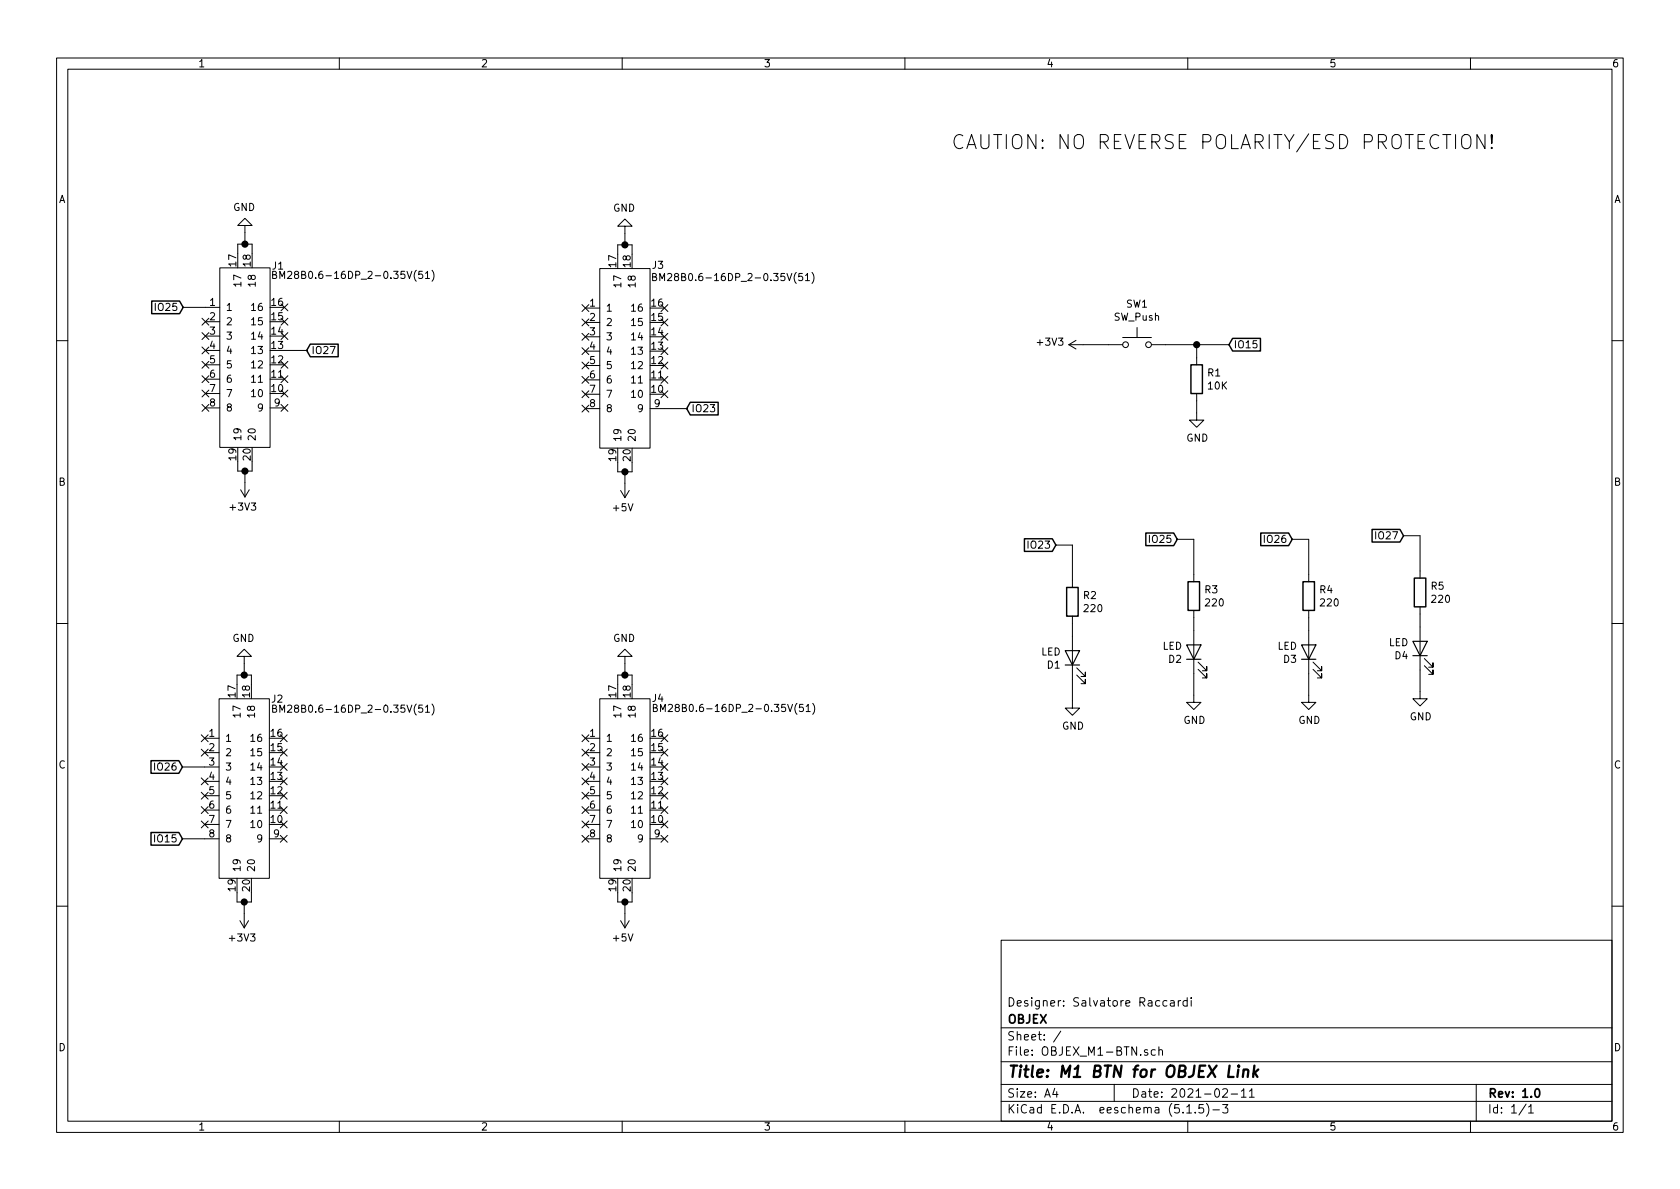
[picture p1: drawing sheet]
EESchema Schematic File Version 4
EELAYER 30 0
EELAYER END
$Descr A4 11693 8268
encoding utf-8
Sheet 1 1
Title "M1 BTN for OBJEX Link"
Date "2021-02-11"
Rev "1.0"
Comp "OBJEX"
Comment1 "Designer: Salvatore Raccardi"
Comment2 ""
Comment3 ""
Comment4 ""
$EndDescr
$Comp
L HiroseConnectors:BM28B0.6-16DP_2-0.35V(51) J1
U 1 1
P 1680 1355
F 0 "J1" H 1935 870 50  0000 C CNN
F 1 "BM28B0.6-16DP_2-0.35V(51)" H 2460 805 50  0000 C CNN
F 2 "Connector_Hirose:BM28B0.6-16DP-2-0.35V(51)" H 1680 1355 50  0001 C CNN
F 3 "" H 1680 1355 50  0001 C CNN
	1    1680 1355
	1    0    0    -1  
$EndComp
$Comp
L HiroseConnectors:BM28B0.6-16DP_2-0.35V(51) J3
U 1 1
P 4325 1360
F 0 "J3" H 4580 885 50  0000 C CNN
F 1 "BM28B0.6-16DP_2-0.35V(51)" H 5105 800 50  0000 C CNN
F 2 "Connector_Hirose:BM28B0.6-16DP-2-0.35V(51)" H 4325 1360 50  0001 C CNN
F 3 "" H 4325 1360 50  0001 C CNN
	1    4325 1360
	1    0    0    -1  
$EndComp
$Comp
L HiroseConnectors:BM28B0.6-16DP_2-0.35V(51) J2
U 1 1
P 1675 4355
F 0 "J2" H 1930 3855 50  0000 C CNN
F 1 "BM28B0.6-16DP_2-0.35V(51)" H 2460 3785 50  0000 C CNN
F 2 "Connector_Hirose:BM28B0.6-16DP-2-0.35V(51)" H 1675 4355 50  0001 C CNN
F 3 "" H 1675 4355 50  0001 C CNN
	1    1675 4355
	1    0    0    -1  
$EndComp
$Comp
L HiroseConnectors:BM28B0.6-16DP_2-0.35V(51) J4
U 1 1
P 4325 4355
F 0 "J4" H 4580 3860 50  0000 C CNN
F 1 "BM28B0.6-16DP_2-0.35V(51)" H 5110 3790 50  0000 C CNN
F 2 "Connector_Hirose:BM28B0.6-16DP-2-0.35V(51)" H 4325 4355 50  0001 C CNN
F 3 "" H 4325 4355 50  0001 C CNN
	1    4325 4355
	1    0    0    -1  
$EndComp
Wire Wire Line
	1655 1755 1655 1690
Wire Wire Line
	1655 1690 1705 1690
Wire Wire Line
	1755 1690 1755 1755
Wire Wire Line
	1705 1690 1705 1610
Connection ~ 1705 1690
Wire Wire Line
	1705 1690 1755 1690
$Comp
L power:GND #PWR0101
U 1 1
P 1705 1610
F 0 "#PWR0101" H 1705 1360 50  0001 C CNN
F 1 "GND" H 1710 1437 50  0000 C CNN
F 2 "" H 1705 1610 50  0001 C CNN
F 3 "" H 1705 1610 50  0001 C CNN
	1    1705 1610
	-1   0    0    1   
$EndComp
Wire Wire Line
	1755 3205 1755 3270
Wire Wire Line
	1755 3270 1705 3270
Wire Wire Line
	1655 3270 1655 3205
Wire Wire Line
	1705 3270 1705 3350
Connection ~ 1705 3270
Wire Wire Line
	1705 3270 1655 3270
$Comp
L power:+3V3 #PWR0102
U 1 1
P 1705 3350
F 0 "#PWR0102" H 1705 3200 50  0001 C CNN
F 1 "+3V3" H 1720 3523 50  0000 C CNN
F 2 "" H 1705 3350 50  0001 C CNN
F 3 "" H 1705 3350 50  0001 C CNN
	1    1705 3350
	-1   0    0    1   
$EndComp
Wire Wire Line
	1650 4755 1650 4690
Wire Wire Line
	1650 4690 1700 4690
Wire Wire Line
	1750 4690 1750 4755
Wire Wire Line
	1700 4690 1700 4610
Connection ~ 1700 4690
Wire Wire Line
	1700 4690 1750 4690
$Comp
L power:GND #PWR0103
U 1 1
P 1700 4610
F 0 "#PWR0103" H 1700 4360 50  0001 C CNN
F 1 "GND" H 1705 4437 50  0000 C CNN
F 2 "" H 1700 4610 50  0001 C CNN
F 3 "" H 1700 4610 50  0001 C CNN
	1    1700 4610
	-1   0    0    1   
$EndComp
Wire Wire Line
	1750 6205 1750 6270
Wire Wire Line
	1750 6270 1700 6270
Wire Wire Line
	1650 6270 1650 6205
Wire Wire Line
	1700 6270 1700 6350
Connection ~ 1700 6270
Wire Wire Line
	1700 6270 1650 6270
$Comp
L power:+3V3 #PWR0104
U 1 1
P 1700 6350
F 0 "#PWR0104" H 1700 6200 50  0001 C CNN
F 1 "+3V3" H 1715 6523 50  0000 C CNN
F 2 "" H 1700 6350 50  0001 C CNN
F 3 "" H 1700 6350 50  0001 C CNN
	1    1700 6350
	-1   0    0    1   
$EndComp
Wire Wire Line
	4300 4755 4300 4690
Wire Wire Line
	4300 4690 4350 4690
Wire Wire Line
	4400 4690 4400 4755
Wire Wire Line
	4350 4690 4350 4610
Connection ~ 4350 4690
Wire Wire Line
	4350 4690 4400 4690
$Comp
L power:GND #PWR0105
U 1 1
P 4350 4610
F 0 "#PWR0105" H 4350 4360 50  0001 C CNN
F 1 "GND" H 4355 4437 50  0000 C CNN
F 2 "" H 4350 4610 50  0001 C CNN
F 3 "" H 4350 4610 50  0001 C CNN
	1    4350 4610
	-1   0    0    1   
$EndComp
Wire Wire Line
	4300 1760 4300 1695
Wire Wire Line
	4300 1695 4350 1695
Wire Wire Line
	4400 1695 4400 1760
Wire Wire Line
	4350 1695 4350 1615
Connection ~ 4350 1695
Wire Wire Line
	4350 1695 4400 1695
$Comp
L power:GND #PWR0106
U 1 1
P 4350 1615
F 0 "#PWR0106" H 4350 1365 50  0001 C CNN
F 1 "GND" H 4355 1442 50  0000 C CNN
F 2 "" H 4350 1615 50  0001 C CNN
F 3 "" H 4350 1615 50  0001 C CNN
	1    4350 1615
	-1   0    0    1   
$EndComp
Wire Wire Line
	4400 3210 4400 3275
Wire Wire Line
	4400 3275 4350 3275
Wire Wire Line
	4300 3275 4300 3210
Wire Wire Line
	4350 3275 4350 3355
Connection ~ 4350 3275
Wire Wire Line
	4350 3275 4300 3275
$Comp
L power:+5V #PWR0107
U 1 1
P 4350 3355
F 0 "#PWR0107" H 4350 3205 50  0001 C CNN
F 1 "+5V" H 4365 3528 50  0000 C CNN
F 2 "" H 4350 3355 50  0001 C CNN
F 3 "" H 4350 3355 50  0001 C CNN
	1    4350 3355
	-1   0    0    1   
$EndComp
Wire Wire Line
	4400 6205 4400 6270
Wire Wire Line
	4400 6270 4350 6270
Wire Wire Line
	4300 6270 4300 6205
Wire Wire Line
	4350 6270 4350 6350
Connection ~ 4350 6270
Wire Wire Line
	4350 6270 4300 6270
$Comp
L power:+5V #PWR0108
U 1 1
P 4350 6350
F 0 "#PWR0108" H 4350 6200 50  0001 C CNN
F 1 "+5V" H 4365 6523 50  0000 C CNN
F 2 "" H 4350 6350 50  0001 C CNN
F 3 "" H 4350 6350 50  0001 C CNN
	1    4350 6350
	-1   0    0    1   
$EndComp
$Comp
L Switch:SW_Push SW1
U 1 1
P 7915 2390
F 0 "SW1" H 7915 2675 50  0000 C CNN
F 1 "SW_Push" H 7915 2584 50  0000 C CNN
F 2 "Button_Switch_SMD:SW_Push_1P1T_NO_CK_PTS125Sx43PSMTR" H 7915 2590 50  0001 C CNN
F 3 "~" H 7915 2590 50  0001 C CNN
	1    7915 2390
	1    0    0    -1  
$EndComp
Wire Wire Line
	7715 2390 7540 2390
$Comp
L power:+3V3 #PWR0109
U 1 1
P 7540 2390
F 0 "#PWR0109" H 7540 2240 50  0001 C CNN
F 1 "+3V3" V 7555 2518 50  0000 L CNN
F 2 "" H 7540 2390 50  0001 C CNN
F 3 "" H 7540 2390 50  0001 C CNN
	1    7540 2390
	0    -1   -1   0   
$EndComp
Wire Wire Line
	8115 2390 8330 2390
Wire Wire Line
	8330 2390 8330 2480
$Comp
L power:GND #PWR0110
U 1 1
P 8330 2865
F 0 "#PWR0110" H 8330 2615 50  0001 C CNN
F 1 "GND" H 8335 2692 50  0000 C CNN
F 2 "" H 8330 2865 50  0001 C CNN
F 3 "" H 8330 2865 50  0001 C CNN
	1    8330 2865
	1    0    0    -1  
$EndComp
$Comp
L Device:R R1
U 1 1
P 8330 2630
F 0 "R1" H 8400 2676 50  0000 L CNN
F 1 "10K" H 8400 2585 50  0000 L CNN
F 2 "Resistor_SMD:R_0603_1608Metric" V 8260 2630 50  0001 C CNN
F 3 "~" H 8330 2630 50  0001 C CNN
	1    8330 2630
	1    0    0    -1  
$EndComp
Wire Wire Line
	8330 2780 8330 2865
Wire Wire Line
	8330 2390 8555 2390
Connection ~ 8330 2390
Text GLabel 8555 2390 2    50   Input ~ 0
IO15
Text Notes 6620 1040 0    98   ~ 0
CAUTION: NO REVERSE POLARITY/ESD PROTECTION!
Wire Wire Line
	4780 2835 4625 2835
Text GLabel 4780 2835 2    50   Input ~ 0
IO23
Text GLabel 7350 3785 0    50   Input ~ 0
IO23
Wire Wire Line
	1430 2130 1275 2130
Text GLabel 1275 2130 0    50   Input ~ 0
IO25
Wire Wire Line
	2135 2430 1980 2430
Text GLabel 2135 2430 2    50   Input ~ 0
IO27
Wire Wire Line
	1425 5830 1270 5830
Text GLabel 1270 5830 0    50   Input ~ 0
IO15
Wire Wire Line
	1425 5330 1270 5330
Text GLabel 1270 5330 0    50   Input ~ 0
IO26
NoConn ~ 1430 2330
NoConn ~ 1430 2530
NoConn ~ 1430 2730
NoConn ~ 1980 2630
NoConn ~ 1980 2230
NoConn ~ 4075 2335
NoConn ~ 4075 2535
NoConn ~ 4075 2735
NoConn ~ 4625 2635
NoConn ~ 4625 2435
NoConn ~ 4625 2235
NoConn ~ 4625 5230
NoConn ~ 4625 5430
NoConn ~ 4625 5630
NoConn ~ 4625 5830
NoConn ~ 4075 5730
NoConn ~ 4075 5530
NoConn ~ 4075 5330
NoConn ~ 1975 5630
NoConn ~ 1975 5430
NoConn ~ 1975 5230
NoConn ~ 1425 5730
NoConn ~ 1425 5530
$Comp
L Device:LED D1
U 1 1
P 7465 4570
F 0 "D1" V 7412 4648 50  0000 L CNN
F 1 "LED" V 7503 4648 50  0000 L CNN
F 2 "LED_SMD:LED_0603_1608Metric" H 7465 4570 50  0001 C CNN
F 3 "~" H 7465 4570 50  0001 C CNN
	1    7465 4570
	0    -1   -1   0   
$EndComp
Wire Wire Line
	7465 4720 7465 4870
$Comp
L power:GND #PWR0111
U 1 1
P 7465 4870
F 0 "#PWR0111" H 7465 4620 50  0001 C CNN
F 1 "GND" H 7470 4697 50  0000 C CNN
F 2 "" H 7465 4870 50  0001 C CNN
F 3 "" H 7465 4870 50  0001 C CNN
	1    7465 4870
	1    0    0    -1  
$EndComp
$Comp
L Device:R R2
U 1 1
P 7465 4180
F 0 "R2" H 7535 4226 50  0000 L CNN
F 1 "220" H 7535 4135 50  0000 L CNN
F 2 "Resistor_SMD:R_0603_1608Metric" V 7395 4180 50  0001 C CNN
F 3 "~" H 7465 4180 50  0001 C CNN
	1    7465 4180
	1    0    0    -1  
$EndComp
Wire Wire Line
	7465 4420 7465 4330
Wire Wire Line
	7465 4030 7465 3785
Wire Wire Line
	7465 3785 7350 3785
Text GLabel 8195 3745 0    50   Input ~ 0
IO25
$Comp
L Device:LED D2
U 1 1
P 8310 4530
F 0 "D2" V 8257 4608 50  0000 L CNN
F 1 "LED" V 8348 4608 50  0000 L CNN
F 2 "LED_SMD:LED_0603_1608Metric" H 8310 4530 50  0001 C CNN
F 3 "~" H 8310 4530 50  0001 C CNN
	1    8310 4530
	0    -1   -1   0   
$EndComp
Wire Wire Line
	8310 4680 8310 4830
$Comp
L power:GND #PWR0112
U 1 1
P 8310 4830
F 0 "#PWR0112" H 8310 4580 50  0001 C CNN
F 1 "GND" H 8315 4657 50  0000 C CNN
F 2 "" H 8310 4830 50  0001 C CNN
F 3 "" H 8310 4830 50  0001 C CNN
	1    8310 4830
	1    0    0    -1  
$EndComp
$Comp
L Device:R R3
U 1 1
P 8310 4140
F 0 "R3" H 8380 4186 50  0000 L CNN
F 1 "220" H 8380 4095 50  0000 L CNN
F 2 "Resistor_SMD:R_0603_1608Metric" V 8240 4140 50  0001 C CNN
F 3 "~" H 8310 4140 50  0001 C CNN
	1    8310 4140
	1    0    0    -1  
$EndComp
Wire Wire Line
	8310 4380 8310 4290
Wire Wire Line
	8310 3990 8310 3745
Wire Wire Line
	8310 3745 8195 3745
Text GLabel 8995 3745 0    50   Input ~ 0
IO26
$Comp
L Device:LED D3
U 1 1
P 9110 4530
F 0 "D3" V 9057 4608 50  0000 L CNN
F 1 "LED" V 9148 4608 50  0000 L CNN
F 2 "LED_SMD:LED_0603_1608Metric" H 9110 4530 50  0001 C CNN
F 3 "~" H 9110 4530 50  0001 C CNN
	1    9110 4530
	0    -1   -1   0   
$EndComp
Wire Wire Line
	9110 4680 9110 4830
$Comp
L power:GND #PWR0113
U 1 1
P 9110 4830
F 0 "#PWR0113" H 9110 4580 50  0001 C CNN
F 1 "GND" H 9115 4657 50  0000 C CNN
F 2 "" H 9110 4830 50  0001 C CNN
F 3 "" H 9110 4830 50  0001 C CNN
	1    9110 4830
	1    0    0    -1  
$EndComp
$Comp
L Device:R R4
U 1 1
P 9110 4140
F 0 "R4" H 9180 4186 50  0000 L CNN
F 1 "220" H 9180 4095 50  0000 L CNN
F 2 "Resistor_SMD:R_0603_1608Metric" V 9040 4140 50  0001 C CNN
F 3 "~" H 9110 4140 50  0001 C CNN
	1    9110 4140
	1    0    0    -1  
$EndComp
Wire Wire Line
	9110 4380 9110 4290
Wire Wire Line
	9110 3990 9110 3745
Wire Wire Line
	9110 3745 8995 3745
Text GLabel 9770 3720 0    50   Input ~ 0
IO27
$Comp
L Device:LED D4
U 1 1
P 9885 4505
F 0 "D4" V 9832 4583 50  0000 L CNN
F 1 "LED" V 9923 4583 50  0000 L CNN
F 2 "LED_SMD:LED_0603_1608Metric" H 9885 4505 50  0001 C CNN
F 3 "~" H 9885 4505 50  0001 C CNN
	1    9885 4505
	0    -1   -1   0   
$EndComp
Wire Wire Line
	9885 4655 9885 4805
$Comp
L power:GND #PWR0114
U 1 1
P 9885 4805
F 0 "#PWR0114" H 9885 4555 50  0001 C CNN
F 1 "GND" H 9890 4632 50  0000 C CNN
F 2 "" H 9885 4805 50  0001 C CNN
F 3 "" H 9885 4805 50  0001 C CNN
	1    9885 4805
	1    0    0    -1  
$EndComp
$Comp
L Device:R R5
U 1 1
P 9885 4115
F 0 "R5" H 9955 4161 50  0000 L CNN
F 1 "220" H 9955 4070 50  0000 L CNN
F 2 "Resistor_SMD:R_0603_1608Metric" V 9815 4115 50  0001 C CNN
F 3 "~" H 9885 4115 50  0001 C CNN
	1    9885 4115
	1    0    0    -1  
$EndComp
Wire Wire Line
	9885 4355 9885 4265
Wire Wire Line
	9885 3965 9885 3720
Wire Wire Line
	9885 3720 9770 3720
NoConn ~ 1975 5130
NoConn ~ 1425 5430
NoConn ~ 1975 5730
NoConn ~ 1425 5130
NoConn ~ 1425 5230
NoConn ~ 1425 5630
NoConn ~ 1975 5530
NoConn ~ 1430 2230
NoConn ~ 1980 2330
NoConn ~ 1980 2530
NoConn ~ 1980 2730
NoConn ~ 1980 2830
NoConn ~ 1430 2630
NoConn ~ 1430 2830
NoConn ~ 4075 2135
NoConn ~ 4075 2235
NoConn ~ 4075 2435
NoConn ~ 4075 2635
NoConn ~ 4625 2735
NoConn ~ 4625 2535
NoConn ~ 4625 2335
NoConn ~ 4625 2135
NoConn ~ 4625 5130
NoConn ~ 4625 5330
NoConn ~ 4625 5530
NoConn ~ 4625 5730
NoConn ~ 4075 5830
NoConn ~ 4075 5630
NoConn ~ 4075 5430
NoConn ~ 4075 5230
NoConn ~ 4075 5130
NoConn ~ 1980 2130
NoConn ~ 1430 2430
NoConn ~ 4075 2835
NoConn ~ 1975 5330
NoConn ~ 1975 5830
$EndSCHEMATC
